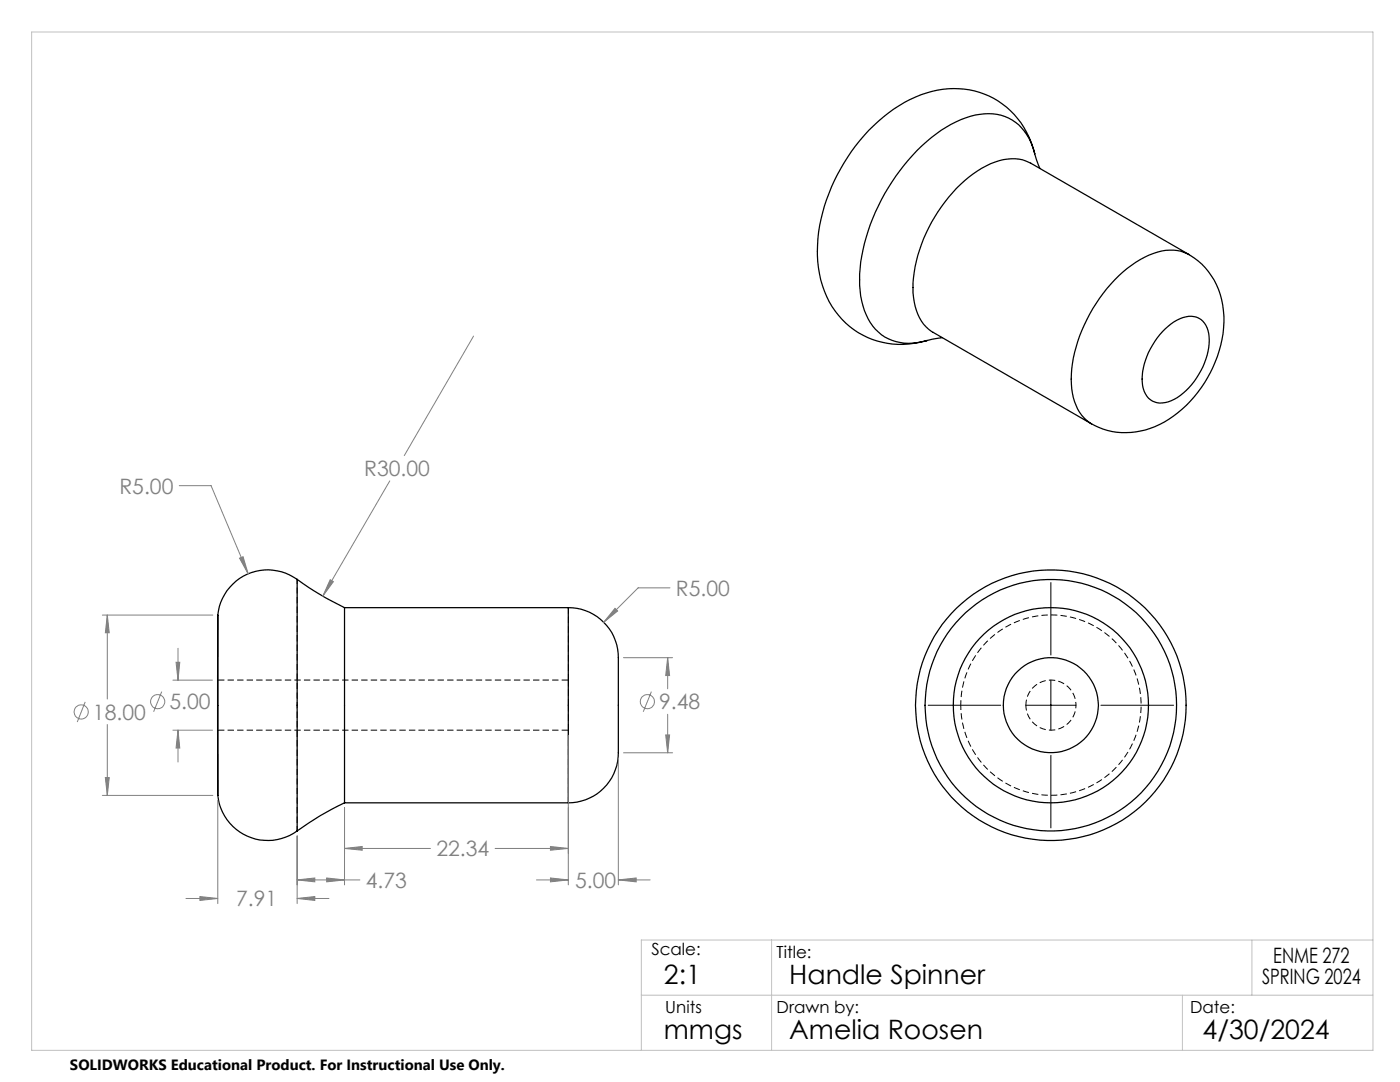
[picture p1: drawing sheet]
<svg xmlns="http://www.w3.org/2000/svg" width="279mm" height="216mm" viewBox="0 0 279 216" stroke-linecap="round" stroke-linejoin="round" font-family="sans-serif">
<path d="M113.4 140.7v-5M113.4 145.7v-5" fill="none" stroke="#000" stroke-width=".2" stroke-dasharray="1.3 .6" stroke-linecap="butt"/>
<path d="M113.4 135.7h-70M43.4 145.7h70" fill="none" stroke="#000" stroke-width=".2" stroke-dasharray="1.3 .6" stroke-dashoffset="-.1" stroke-linecap="butt"/>
<path d="M59.3 115.6v50.2M191.7 140.7a18 18 0 0 1 26.7-15.8 18 18 0 0 1 1 31 18 18 0 0 1-27.6-14l-.1-1.2" fill="none" stroke="#000" stroke-width=".2" stroke-dasharray="1.3 .6" stroke-dashoffset=".3" stroke-linecap="butt"/>
<path d="M113.4 121.2v14.5M113.4 145.7v14.5" fill="none" stroke="#000" stroke-width=".2" stroke-dasharray="1.3 .6" stroke-dashoffset=".1" stroke-linecap="butt"/>
<g fill="none" stroke="#000" stroke-width=".25">
<path d="M190.9 37.6a18.1 18.1 0 0 1 10.1-5.8l.8-.1a6.8 6.8 0 0 1 3.9 .9l31.6 18.2a9.3 9.3 0 0 0-8.9 .5 28.8 28.8 0 0 0-12.5 14.6 22.7 22.7 0 0 0-1.7 13.4 8.2 8.2 0 0 0 3.6 5.3l-31.6-18.3a8.6 8.6 0 0 1-3.9-7 26.7 26.7 0 0 1 4.2-16l2.1-3zM206.5 30.7a16.5 16.5 0 0 0-21.6-12.1 30.7 30.7 0 0 0-15.7 12.7 33.5 33.5 0 0 0-5.9 22.1 16.9 16.9 0 0 0 12.8 14.9 17.2 17.2 0 0 0 8.9-.4 9.7 9.7 0 0 1-10.8-2.8 16.5 16.5 0 0 1-2.5-11.6 40.1 40.1 0 0 1 16.1-27.5 15.9 15.9 0 0 1 11.2-3.2 9.7 9.7 0 0 1 7.5 8l1 2.8M237.3 50.8a14.4 14.4 0 0 1 7 13.5 24.4 24.4 0 0 1-13.8 20.8 14.2 14.2 0 0 1-12.7-.5M188.1 67.4l-3.1 .5M232 66.2a8.2 8.2 0 0 1 5.8-3.1 3.8 3.8 0 0 1 3.5 4.1 14.4 14.4 0 0 1-7.6 12.8 3.8 3.8 0 0 1-5.7-3 14 14 0 0 1 4-10.8zM59.3 115.6a10 10 0 0 0-15.8 7.1M59.3 115.6a59.8 59.8 0 0 0 9.5 5.6M59.3 115.6v50.2M43.5 122.7v36M68.8 121.2v39M68.8 121.2h44.6M113.4 121.2a10.1 10.1 0 0 1 10 11.6v12a42.3 42.3 0 0 1-.3 8 10 10 0 0 1-9.7 7.4"/>
<path d="M113.4 121.2v39M43.5 158.7a10 10 0 0 0 15.8 7.1M68.8 160.2a56.2 56.2 0 0 0-9.5 5.6M68.8 160.2h44.6"/>
<circle cx="209.7" cy="140.7" r="25.1"/>
<circle cx="209.7" cy="140.7" r="27"/>
<circle cx="209.7" cy="140.7" r="9.5"/>
<circle cx="209.7" cy="140.7" r="19.5"/>
</g>
<path d="M204.7 140.7a5 5 0 0 1 7.4-4.4 5 5 0 0 1 .5 8.5 5 5 0 0 1-7.8-3.5l-.1-.6" fill="none" stroke="#000" stroke-width=".2" stroke-dasharray="1.3 .6" stroke-dashoffset=".2" stroke-linecap="butt"/>
<g fill="none" stroke="#808080" stroke-width=".2">
<path d="M94.5 67.1l-13.8 23.8M35.8 96.9h6.3l7.4 17.6M77.8 96l-13.4 23M47.8 111.4l.7-.3 1 3.4zM65.9 115.7l.6 .4-2.1 2.9zM133.7 117.3h-6.3l-6.9 6.9M20.4 122.7h22.1M21.4 122.7l.4 3.6h-.8zM21.4 122.7v16.8M32.3 138l-1.6 4M34.5 135.7h7.9M35.1 132.2h.8l-.4 3.5z"/>
<path d="M35.5 129.4v6.3M122.7 121.4l.6 .5-2.8 2.3zM124.4 131.2h9.8M130 138l-1.6 4M133.2 131.2l.4 3.6h-.7zM133.2 131.2v6.2M17 140.1l-1.6 4M20.4 158.7h22.1M21 155.2h.8l-.4 3.5zM21.4 144.6v14.1M34.5 145.7h7.9M35.5 145.7l.4 3.6h-.8z"/>
<path d="M35.5 145.7v6.3M43.5 159.7v20.6M113.4 146.7v29.9M123.4 151.2v25.4M124.4 150.2h9.8M132.9 146.6h.7l-.4 3.6zM133.2 142.5v7.7M37.1 179.3h6.4M39.9 178.9l3.6 .4-3.6 .4zM59.3 175.6l3.5-.4v.8zM59.3 179.3l3.5-.4v.8zM59.3 175.6h12.5"/>
<path d="M59.3 166.8v13.5M59.3 179.3h6.4M65.2 175.2l3.6 .4-3.6 .4zM68.8 169.3l3.5-.4v.8zM68.8 161.2v15.4M68.8 169.3h17.1M98.8 169.3h14.6M107.1 175.6h6.3M109.9 168.9l3.5 .4-3.5 .4zM109.9 175.2l3.5 .4-3.5 .4zM123.4 175.6h6.4M123.4 175.6l3.6-.4v.8z"/>
<circle cx="16.2" cy="142.1" r="1.41"/>
<circle cx="31.5" cy="140" r="1.42"/>
<circle cx="129.2" cy="140" r="1.41"/>
</g>
<path d="M209.7 116.2v14.5M209.7 135.7v10M185.2 140.7h14.5M204.7 140.7h10M209.7 150.7v14.5M219.7 140.7h14.5" fill="none" stroke="#000" stroke-width=".2"/>
<path d="M6.3 6.4h267.7v203.2h-267.7zM128 198.6h146M154 187.6v22M236 198.6v11M249.8 187.6v11M274 187.6h-146v22" fill="none" stroke="#c0c0c0" stroke-width=".2"/>
<path d="M133.2 131.2l.4 3.6h-.7zM132.9 146.6h.7l-.4 3.6zM68.8 169.3l3.5-.4v.8zM109.9 168.9l3.5 .4-3.5 .4zM21.4 122.7l.4 3.6h-.8zM21 155.2h.8l-.4 3.5zM35.5 145.7l.4 3.6h-.8zM35.1 132.2h.8l-.4 3.5zM47.8 111.4l1.7 3.1-1-3.4zM109.9 175.2l3.5 .4-3.5 .4zM123.4 175.6l3.6-.4v.8zM59.3 175.6l3.5-.4v.8zM65.2 175.2l3.6 .4-3.6 .4zM39.9 178.9l3.6 .4-3.6 .4zM59.3 179.3l3.5-.4v.8zM65.9 115.7l-1.5 3.3 2.1-2.9zM122.7 121.4l-2.2 2.8 2.8-2.3z" fill="#808080"/>
<g font-size="5.3">
<text x="132.5" y="196.4">2:1</text>
<text x="157.5" y="196.4">Handle Spinner</text>
<text x="132.5" y="207.4">mmgs</text>
<text x="157.5" y="207.4">Amelia Roosen</text>
<text x="240" y="207.4">4/30/2024</text>
</g>
<g font-size="4.2" fill="#808080">
<text x="72.7" y="95">R30.00</text>
<text x="23.8" y="98.5">R5.00</text>
<text x="134.9" y="118.9">R5.00</text>
<text x="18.6" y="143.6">18.00</text>
<text x="33.8" y="141.5">5.00</text>
<text x="131.5" y="141.5">9.48</text>
<text x="87.1" y="170.9">22.34</text>
<text x="73" y="177.2">4.73</text>
<text x="114.8" y="177.2">5.00</text>
<text x="47.1" y="180.9">7.91</text>
</g>
<g font-size="4.2">
<text x="251.9" y="196.4">SPRING 2024</text>
<text x="254.1" y="192.2">ENME 272</text>
</g>
<g font-size="3.3">
<text x="130" y="190.6">Scale:</text>
<text x="155" y="191.2">Title:</text>
<text x="132.8" y="202.2">Units</text>
<text x="155" y="202.2">Drawn by:</text>
<text x="237.5" y="202.2">Date:</text>
</g>
<text font-size="3" x="14" y="213.5">SOLIDWORKS Educational Product. For Instructional Use Only.</text>
</svg>
